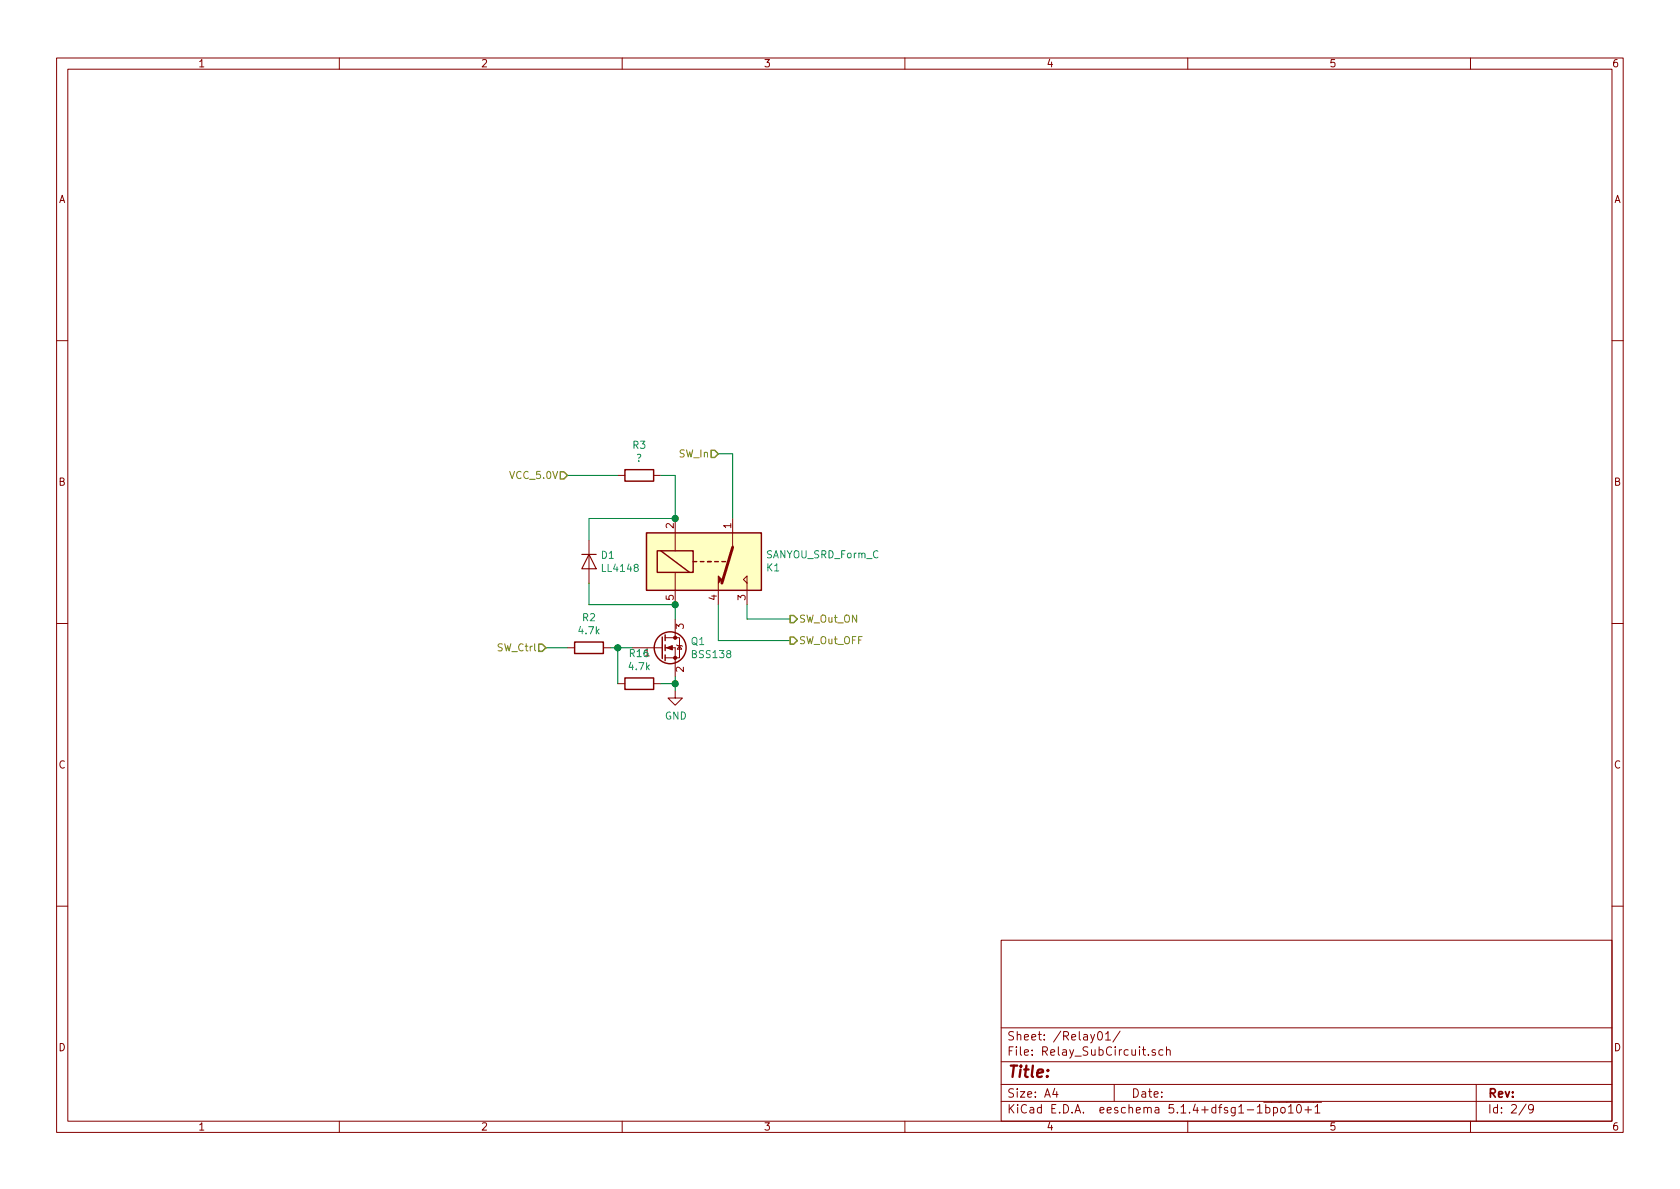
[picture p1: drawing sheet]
<svg xmlns="http://www.w3.org/2000/svg" width="297mm" height="210mm" viewBox="0 0 297 210" stroke-linecap="round" stroke-linejoin="round" font-family="sans-serif">
<g fill="none" stroke="#840000" stroke-width=".18">
<path d="M10 10.3h277v189.9h-277zM12 12.2h273v186.1h-273zM60 10.3v1.9M110 10.3v1.9M160 10.3v1.9M210 10.3v1.9M260 10.3v1.9M10 60.2h2M285 60.2h2M104.1 95.5v7.6M109.2 84.1h1.3M115.6 84.1h1.2"/>
<path d="M119.4 91.7v5.7M129.5 91.7v5.1M10 110.3h2M100.3 114.5h1.3M106.7 114.5h1.2M111.8 114.5h5.3M117.6 114.5h1.8v5.1M117.6 112.8h1.8M119.4 112.8h.7v3.5h-2.5M119.4 101.2v5.7M119.4 109.5v3.3M119.6 114l.2 .2h.7l.1 .1"/>
<path d="M120.1 114.2l.4 .6h-.7zM127 103.1v3.8M131.4 102.5l.7-.7v1.3zM132.1 103.1v3.8M285 110.3h2M109.2 120.9h1.3M115.6 120.9h1.2M119.4 122.2v1.2h1.2l-1.2 1.3-1.3-1.3h1.3M10 160.2h2M177 166.3h108v32h-108zM285 160.2h2M60 198.3v1.9"/>
<path d="M110 198.3v1.9M160 198.3v1.9M177 194.8h108M177 191.8h108M177 187.8h108M177 181.8h108M186.5 192.5l-.4 1h1M186.8 193v1M194.2 182.6l.2-.2a.8 .8 0 0 1 .5 .8 .8 .8 0 0 1-.5 .7l-.2-.1-.1-.4zM195.5 182.8l.4-.4v1.5M195.5 183.9h.8M197 191.8v3"/>
<path d="M198 182.3l-1.2 2M203 186.5v.1M204.3 185.7a.37 .37 0 0 0-.6 .1l.1 .2 .5 .2v.1l-.2 .3-.4-.1M205.6 185.7l-.4-.1-.3 .3 .1 .6 .2 .1 .4-.1M206.2 185.7h.1a.37 .37 0 0 1 .6 .1v.8M206.2 185.1v1.5M210 198.3v1.9M222.3 196.8h.9M223.4 194.9h10.3M223.8 195.9l.4-.1 .3 .3v.6l-.3 .1-.4-.1M223.8 195.3v1.5M225.2 195.9l.4-.1 .3 .3-.1 .6-.2 .1-.4-.1"/>
<path d="M225.2 195.8v1.5M226.5 196l.2-.2 .5 .2v.5l-.1 .2-.4 .1-.2-.1zM227.8 195.8l.4-.5v1.5M227.8 196.8h.9M229.4 195.4l.2-.1a.8 .8 0 0 1 .5 .8 .8 .8 0 0 1-.5 .7 1 1 0 0 1-.2-1.4zM230.7 196.3h1.2M231.3 195.7v1.1M232.5 195.8l.4-.5v1.5M232.5 196.8h.9M260 198.3v1.9M261 191.8v6.5M269.8 195.2l-1.2 2"/>
<path d="M271.1 196l-.3 .3-.4-.1-.1-.2v-.4l.1-.2 .4-.1 .2 .2a1.19 1.19 0 0 1-.2 1.2l-.4 .1"/>
</g>
<g fill="none" stroke="#840000" stroke-width=".25">
<path d="M110.5 83.1h5.1v2h-5.1zM114.3 94.2h20.3v10.2h-20.3zM116.2 97.4h6.4v3.8h-6.4zM116.8 97.4l5.1 3.8M122.6 99.3h.6M123.8 99.3h.7M125.1 99.3h.6M126.4 99.3h.6M127.6 99.3h.7M101.6 113.5h5.1v2.1h-5.1zM110.5 119.9h5.1v2h-5.1zM117.1 112.6v3.9"/>
<path d="M117.6 112.3v1M117.6 114v1.1M117.6 115.8v1"/>
<circle cx="118.5" cy="114.5" r="2.82"/>
</g>
<path d="M114.3 94.2h20.3v10.2h-20.3z" fill="#ffffc2" stroke="#ffffc2" stroke-width=".18"/>
<path d="M129.5 96.8l-1.9 6.3" fill="none" stroke="#840000" stroke-width=".51"/>
<g fill="#840000" stroke="#840000" stroke-width=".18">
<path d="M127 101.8l.6 .7-.6 .6z"/>
<path d="M117.9 114.5l1-.3v.7z"/>
<circle cx="119.4" cy="116.3" r=".28"/>
<circle cx="119.4" cy="112.8" r=".28"/>
</g>
<path d="M102.9 98h2.5M104.1 98l1.3 2.6h-2.5z" fill="none" stroke="#840000" stroke-width=".2"/>
<path d="M100.3 84.1h8.9M116.8 84.1h2.6v7.6h-15.3v3.8M127 80.3h2.5v11.4M96.5 114.5h3.8M104.1 103.1v3.8h15.3v2.6M107.9 114.5h3.9M109.2 114.5v6.4M119.4 119.6v2.6M127 106.9v6.4h12.7M132.1 106.9v2.6h7.6M116.8 120.9h2.6" fill="none" stroke="#008400" stroke-width=".18"/>
<path d="M125.7 79.6h.7l.6 .7-.6 .6h-.7zM99.1 83.4h.6l.6 .7-.6 .6h-.6zM95.2 113.9h.7l.6 .6-.6 .7h-.7zM139.7 112.6h.6l.7 .7-.7 .6h-.6zM139.7 108.8h.6l.7 .7-.7 .6h-.6z" fill="none" stroke="#848400" stroke-width=".25"/>
<g fill="#008400" stroke="#008400" stroke-width=".25">
<circle cx="119.4" cy="120.9" r=".51"/>
<circle cx="119.4" cy="106.9" r=".51"/>
<circle cx="119.4" cy="91.7" r=".51"/>
<circle cx="109.2" cy="114.5" r=".51"/>
</g>
<text font-size="2.8" fill="#840000" x="178" y="190.5">Title:</text>
<g font-size="2.1" fill="#840000">
<text x="178" y="184">Sheet: /Relay01/</text>
<text x="178" y="186.7">File: Relay_SubCircuit.sch</text>
<text x="178" y="196.9">KiCad E.D.A. eeschema 5.1.4+dfsg1-1bpo10+1</text>
<text x="178" y="194.1">Size: A4</text>
<text x="200" y="194.1">Date:</text>
<text x="263" y="194.1">Rev:</text>
<text x="263" y="196.9">Id: 2/9</text>
</g>
<g font-size="1.8" fill="#840000">
<text x="35" y="11.9">1</text>
<text x="85" y="11.9">2</text>
<text x="135" y="11.9">3</text>
<text x="185" y="11.9">4</text>
<text x="235" y="11.9">5</text>
<text x="285" y="11.9">6</text>
<text x="10.4" y="35.9">A</text>
<text x="285.4" y="35.9">A</text>
<text x="10.4" y="85.9">B</text>
<text x="285.4" y="85.9">B</text>
<text x="119.1" y="93.4" transform="rotate(-90 119.1 93.4)">2</text>
<text x="129.3" y="93.4" transform="rotate(-90 129.3 93.4)">1</text>
<text x="119.1" y="106.1" transform="rotate(-90 119.1 106.1)">5</text>
<text x="126.7" y="106.1" transform="rotate(-90 126.7 106.1)">4</text>
<text x="131.8" y="106.1" transform="rotate(-90 131.8 106.1)">3</text>
<text x="120.9" y="111.2" transform="rotate(-90 120.9 111.2)">3</text>
<text x="120.9" y="118.8" transform="rotate(-90 120.9 118.8)">2</text>
<text x="10.4" y="135.9">C</text>
<text x="285.4" y="135.9">C</text>
<text x="10.4" y="185.9">D</text>
<text x="285.4" y="185.9">D</text>
<text x="35" y="199.9">1</text>
<text x="85" y="199.9">2</text>
<text x="135" y="199.9">3</text>
<text x="185" y="199.9">4</text>
<text x="235" y="199.9">5</text>
<text x="285" y="199.9">6</text>
</g>
<g font-size="1.8" fill="#008484">
<text x="111.9" y="79.4">R3</text>
<text x="112.5" y="81.7">?</text>
<text x="106.3" y="98.8">D1</text>
<text x="106.6" y="101.1">LL4148</text>
<text x="135.5" y="98.7">SANYOU_SRD_Form_C</text>
<text x="135.6" y="101">K1</text>
<text x="102.4" y="112.2">4.7k</text>
<text x="103" y="109.8">R2</text>
<text x="111.3" y="118.5">4.7k</text>
<text x="111.4" y="116.2">R161</text>
<text x="122.3" y="114.1">Q1</text>
<text x="122.5" y="116.4">BSS138</text>
<text x="117.6" y="127.2">GND</text>
</g>
<g font-size="1.8" fill="#848400">
<text x="120.1" y="80.9">SW_In</text>
<text x="90.4" y="84.7">VCC_5.0V</text>
<text x="141.2" y="113.9">SW_Out_OFF</text>
<text x="141.2" y="110.1">SW_Out_ON</text>
<text x="88.1" y="115.2">SW_Ctrl</text>
</g>
</svg>
